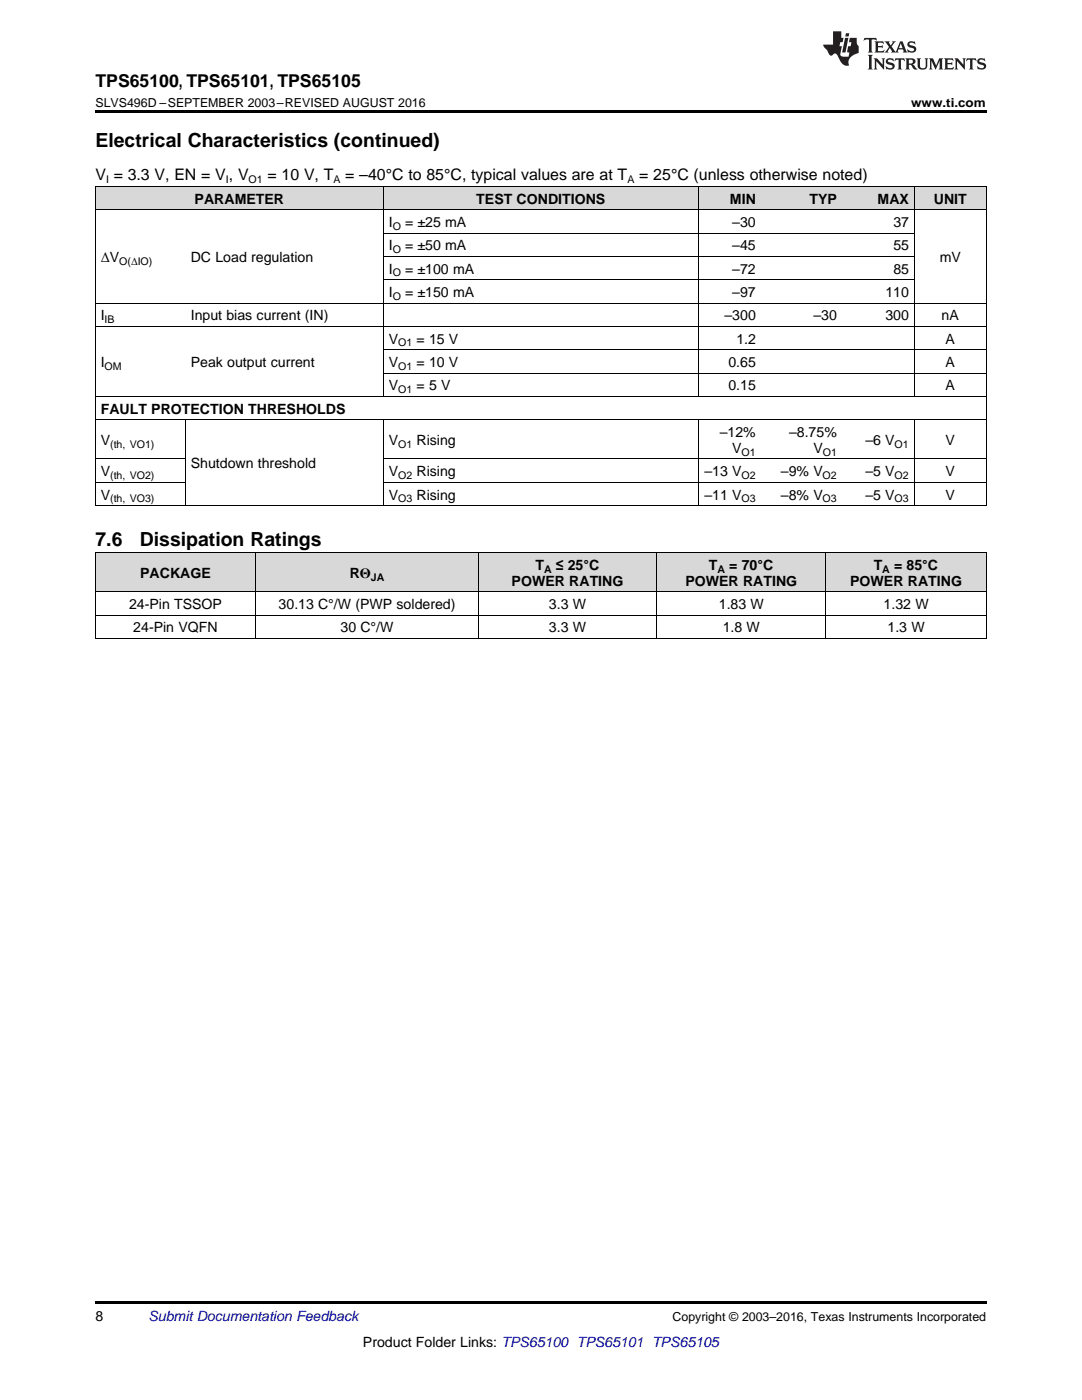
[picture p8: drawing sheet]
<svg xmlns="http://www.w3.org/2000/svg" width="216mm" height="279mm" viewBox="0 0 216 279" stroke-linecap="round" stroke-linejoin="round" font-family="sans-serif">
<g fill="#d8d8d8">
<path d="M19 110.3h32v7.8h-32z"/>
<path d="M51 110.3h44.5v7.8h-44.5z"/>
<path d="M95.5 110.3h35.6v7.8h-35.6z"/>
<path d="M131.1 110.3h33.7v7.8h-33.7z"/>
<path d="M164.8 110.3h32v7.8h-32z"/>
<path d="M19 37.3h18v4.6h-18z"/>
<path d="M37 37.3h39.5v4.6h-39.5z"/>
<path d="M76.5 37.3h62.8v4.6h-62.8z"/>
<path d="M139.3 37.3h12.6v4.6h-12.6z"/>
<path d="M151.9 37.3h16.2v4.6h-16.2z"/>
<path d="M168.1 37.3h14.4v4.6h-14.4z"/>
<path d="M182.5 37.3h14.3v4.6h-14.3z"/>
</g>
<path d="M19 22h177.8v.5h-177.8zM19 127.4l.2 .1zM95.4 127.4l.1 .1zM131 127.4l.1 .1zM164.7 127.4l.1 .1zM196.7 127.4l.1 .1zM19 259.7h177.8v.5h-177.8z" fill="#000"/>
<g fill="none" stroke="#000" stroke-width=".2">
<path d="M19 37.2h177.8M19.1 37.2v63.8M76.5 37.2v42M139.3 37.2v42M182.4 37.2v42M196.8 37.2v63.8M19 41.9h177.8M76.5 55.8h106M76.5 51.2h106M76.5 46.5h106M19 79.1h177.8M19 65.1h177.8"/>
<path d="M19 60.5h177.8M76.5 74.5h120.3M76.5 69.8h120.3M19 96.3h18M19 91.6h18M19 83.8h177.8M37 83.8v17.2M76.5 83.8v17.2M76.5 96.3h120.3M76.5 91.6h120.3M139.3 83.8v17.2M182.4 83.8v17.2"/>
<path d="M19 118.1h177.8M19 110.3h177.8M19 100.9h177.8M19.1 110.3v17.2M51 110.3v17.2M95.4 110.3v17.2M131 110.3v17.2M164.8 110.3v17.2M196.8 110.3v17.2M19 127.4h177.8M19 122.7h177.8"/>
</g>
<g fill="#231f20">
<path d="M172.5 7.6l-.1 .5 .4-.2h.6v.1v2.1l-.2 .4h.9l-.2-.4v-2.1l.1-.1h.5l.5 .2-.2-.5zM174.5 8.3l.2 .3v1.5l-.2 .4h1.8l.2-.6a1.04 1.04 0 0 1-1.3 .2v-.7h.6l.3 .2v-.6l-.3 .2h-.6v-.6l.8-.1 .4 .3-.2-.5zM176.5 8.3l.9 1.1-.9 1.1h.8l-.2-.2 .4-.7 .5 .7-.2 .2h1.5l-.2-.2 .2-.4h.9l.1 .4-.2 .2h1l-.3-.3-.7-1.9h-.5l-.9 2-.8-1 .9-1h-.8l.1 .3-.4 .5-.3-.6 .1-.2zM179.7 8.6l.4 1h-.7zM181.3 8.4a.63 .63 0 0 0-.2 .7 .63 .63 0 0 0 .6 .4l.6 .2 .1 .2a.75 .75 0 0 1-.7 .4 .75 .75 0 0 1-.6-.5l.1 .7 .1-.1a1.11 1.11 0 0 0 1.5-.6 1.13 1.13 0 0 0-1.2-.8l-.1-.4a1.04 1.04 0 0 1 1.2 .2l-.2-.5-.2 .1-.4-.2zM173.2 10.9l.2 .4v2.2l-.2 .4h1l-.3-.4v-2.2l.3-.4zM174.3 11.6l.3 .4v1.5l-.3 .4h.8l-.2-.4v-1.3l1.5 1.7v-1.9l.2-.4h-.7l.2 .4v.9l-1.1-1.3zM177 11.8a.62 .62 0 0 0-.2 .7 .62 .62 0 0 0 .6 .4l.6 .1 .1 .3a.76 .76 0 0 1-.7 .3 .76 .76 0 0 1-.7-.4l.2 .7 .1-.1a1.11 1.11 0 0 0 1.5-.6 1.13 1.13 0 0 0-1.2-.8l-.1-.4a1.04 1.04 0 0 1 1.2 .2l-.2-.6-.2 .1-.5-.1zM178.7 11.6l-.2 .6a.61 .61 0 0 1 .8-.3v1.6l-.2 .4h.9l-.2-.4v-1.6a.63 .63 0 0 1 .7 .3l-.1-.6zM180.6 11.6l.3 .4v1.5l-.3 .4h1l-.2-.2-.1-.8 .6 .2a.76 .76 0 0 0 1.2 .7l-1-1a.58 .58 0 0 0 .6-.5 .58 .58 0 0 0-.5-.6zM181.4 11.9h.1a.45 .45 0 0 1 .5 .1 .45 .45 0 0 1 .1 .5l-.8 .2zM182.9 11.6l.2 .2a2.17 2.17 0 0 0 .3 1.9 .99 .99 0 0 0 1.6-.6v-1.1l.2-.4h-.7l.2 .2a1.92 1.92 0 0 1-.2 1.8 .6 .6 0 0 1-.9-.5v-1.1l.2-.4zM185.4 11.6l.2 .4v1.5l-.2 .4h.7l-.2-.4v-1.4l.8 1.8 .8-1.8v1.4l-.2 .4h.9l-.2-.4v-1.5l.2-.4h-.8l-.6 1.5-.6-1.5zM188.4 11.6l.2 .4v1.5l-.2 .4h1.8l.1-.6a1.04 1.04 0 0 1-1.2 .1v-.6h.5l.4 .2v-.6l-.4 .2h-.5v-.7h.8l.3 .3-.1-.6zM190.5 11.6l.2 .4v1.5l-.2 .4h.7l-.2-.4v-1.3l1.5 1.7v-1.9l.2-.4h-.7l.2 .4v.9l-1.1-1.3zM192.9 11.6l-.1 .6a.61 .61 0 0 1 .7-.3l.1 1.6-.3 .4h1l-.3-.4 .1-1.6a.63 .63 0 0 1 .7 .3l-.1-.6zM195.2 11.8a.62 .62 0 0 0-.2 .7 .62 .62 0 0 0 .6 .4l.6 .1 .1 .3a.76 .76 0 0 1-.7 .3 .76 .76 0 0 1-.6-.4l.1 .7 .1-.1a1.11 1.11 0 0 0 1.6-.6 1.13 1.13 0 0 0-1.3-.8l-.1-.4a1.04 1.04 0 0 1 1.2 .2l-.1-.6-.2 .1-.5-.1z"/>
<path d="M166.2 6.3v2.6h-1.9v.4l.8 .9a.91 .91 0 0 0 1 .8 .56 .56 0 0 1 .5-.3 .56 .56 0 0 1 .5 .3l.4 .8a1.53 1.53 0 0 0 1.9 1.2 1.54 1.54 0 0 1 1-2.1l.9-.3v-1.4a1.52 1.52 0 0 1-.4-1.6h-1.3l-.2 .8h.5l-.2 .8h-.5l-.1 1v.2l.4 .1-.2 .8a1.93 1.93 0 0 1-1.6-.3l.3-1.8h-.5l.2-.8h.4l.2-.8h-.4v-1.3zM168.6 7.6l-.6 2.9h.7l.6-2.9zM168.8 6.6l-.1 .7h.6l.2-.7z"/>
</g>
<g font-size="3.9">
<text x="19" y="29.3">Electrical Characteristics (continued)</text>
<text x="19" y="109">7.6</text>
<text x="27.9" y="109">Dissipation Ratings</text>
</g>
<text font-size="3.5" x="19" y="17.3">TPS65100, TPS65101, TPS65105</text>
<g font-size="3.2">
<text x="19" y="36">V = 3.3 V, EN = V , V</text>
<text x="53.4" y="36">= 10 V, T</text>
<text x="68.9" y="36">= –40°C to 85°C, typical values are at T</text>
<text x="127.5" y="36">= 25°C (unless otherwise noted)</text>
</g>
<g font-size="2.8">
<text x="38.8" y="40.6">PARAMETER</text>
<text x="95" y="40.6">TEST CONDITIONS</text>
<text x="145.7" y="40.6">MIN</text>
<text x="161.5" y="40.6">TYP</text>
<text x="175.1" y="40.6">MAX</text>
<text x="186.3" y="40.6">UNIT</text>
<text x="77.6" y="45.3">I</text>
<text x="80.8" y="45.3">= ±25 mA</text>
<text x="146.1" y="45.3">–30</text>
<text x="178.3" y="45.3">37</text>
<text x="20.1" y="52.3">ΔV</text>
<text x="38.1" y="52.3">DC Load regulation</text>
<text x="77.6" y="50">I</text>
<text x="80.8" y="50">= ±50 mA</text>
<text x="146.1" y="50">–45</text>
<text x="178.3" y="50">55</text>
<text x="187.5" y="52.3">mV</text>
<text x="77.6" y="54.6">I</text>
<text x="77.6" y="59.3">I</text>
<text x="80.8" y="54.6">= ±100 mA</text>
<text x="80.8" y="59.3">= ±150 mA</text>
<text x="146.1" y="54.6">–72</text>
<text x="146.1" y="59.3">–97</text>
<text x="176.7" y="59.3">110</text>
<text x="178.3" y="54.6">85</text>
<text x="20.1" y="63.9">I</text>
<text x="38.1" y="63.9">Input bias current (IN)</text>
<text x="144.6" y="63.9">–300</text>
<text x="162.3" y="63.9">–30</text>
<text x="176.7" y="63.9">300</text>
<text x="187.9" y="63.9">nA</text>
<text x="77.6" y="68.6">V</text>
<text x="83.1" y="68.6">= 15 V</text>
<text x="146.9" y="68.6">1.2</text>
<text x="188.7" y="68.6">A</text>
<text x="20.1" y="73.2">I</text>
<text x="38.1" y="73.2">Peak output current</text>
<text x="77.6" y="73.2">V</text>
<text x="77.6" y="77.9">V</text>
<text x="83.1" y="73.2">= 10 V</text>
<text x="83.1" y="77.9">= 5 V</text>
<text x="145.3" y="73.2">0.65</text>
<text x="145.3" y="77.9">0.15</text>
<text x="188.7" y="73.2">A</text>
<text x="188.7" y="77.9">A</text>
<text x="20.1" y="82.5">FAULT PROTECTION THRESHOLDS</text>
<text x="20.1" y="88.8">V</text>
<text x="77.6" y="88.8">V</text>
<text x="83.1" y="88.8">Rising</text>
<text x="143.6" y="87.2">–12%</text>
<text x="157.4" y="87.2">–8.75%</text>
<text x="172.7" y="88.8">–6 V</text>
<text x="188.7" y="88.8">V</text>
<text x="20.1" y="95">V</text>
<text x="38.1" y="93.5">Shutdown threshold</text>
<text x="77.6" y="95">V</text>
<text x="83.1" y="95">Rising</text>
<text x="140.6" y="95">–13 V</text>
<text x="146.1" y="90.4">V</text>
<text x="155.8" y="95">–9% V</text>
<text x="162.3" y="90.4">V</text>
<text x="172.7" y="95">–5 V</text>
<text x="188.7" y="95">V</text>
<text x="20.1" y="99.7">V</text>
<text x="77.6" y="99.7">V</text>
<text x="83.1" y="99.7">Rising</text>
<text x="140.6" y="99.7">–11 V</text>
<text x="155.8" y="99.7">–8% V</text>
<text x="172.7" y="99.7">–5 V</text>
<text x="188.7" y="99.7">V</text>
<text x="106.9" y="113.7">T</text>
<text x="110.9" y="113.7">≤ 25°C</text>
<text x="141.5" y="113.7">T</text>
<text x="145.5" y="113.7">= 70°C</text>
<text x="174.3" y="113.7">T</text>
<text x="178.4" y="113.7">= 85°C</text>
<text x="28" y="115.3">PACKAGE</text>
<text x="69.8" y="115.3">RΘ</text>
<text x="102.1" y="116.9">POWER RATING</text>
<text x="136.8" y="116.9">POWER RATING</text>
<text x="169.7" y="116.9">POWER RATING</text>
<text x="25.8" y="121.5">24-Pin TSSOP</text>
<text x="55.6" y="121.5">30.13 C°/W (PWP soldered)</text>
<text x="109.5" y="121.5">3.3 W</text>
<text x="143.4" y="121.5">1.83 W</text>
<text x="176.3" y="121.5">1.32 W</text>
<text x="26.6" y="126.2">24-Pin VQFN</text>
<text x="67.9" y="126.2">30 C°/W</text>
<text x="109.5" y="126.2">3.3 W</text>
<text x="144.2" y="126.2">1.8 W</text>
<text x="177.1" y="126.2">1.3 W</text>
<text x="19" y="263.6">8</text>
<text x="72.4" y="268.9">Product Folder Links: TPS65100 TPS65101 TPS65105</text>
</g>
<text font-size="2.8" fill="#0000c8" x="29.6" y="263.6">Submit Documentation Feedback</text>
<g font-size="2.5">
<text x="19" y="21.4">SLVS496D –SEPTEMBER 2003–REVISED AUGUST 2016</text>
<text x="181.8" y="21.4">www.ti.com</text>
<text x="134.2" y="263.6">Copyright © 2003–2016, Texas Instruments Incorporated</text>
</g>
<g font-size="2.1">
<text x="21.2" y="36.6">I</text>
<text x="45.1" y="36.6">I</text>
<text x="49.6" y="36.6">O1</text>
<text x="66.5" y="36.6">A</text>
<text x="125.2" y="36.6">A</text>
<text x="78.4" y="45.9">O</text>
<text x="23.8" y="52.8">O(ΔIO)</text>
<text x="78.4" y="50.5">O</text>
<text x="78.4" y="55.2">O</text>
<text x="78.4" y="59.8">O</text>
<text x="20.9" y="64.5">IB</text>
<text x="79.4" y="69.1">O1</text>
<text x="20.9" y="73.8">OM</text>
<text x="79.4" y="73.8">O1</text>
<text x="79.4" y="78.5">O1</text>
<text x="22" y="89.4">(th, VO1)</text>
<text x="79.4" y="89.4">O1</text>
<text x="178.5" y="89.4">O1</text>
<text x="22" y="95.6">(th, VO2)</text>
<text x="79.4" y="95.6">O2</text>
<text x="148" y="95.6">O2</text>
<text x="148" y="90.9">O1</text>
<text x="164.1" y="95.6">O2</text>
<text x="164.2" y="90.9">O1</text>
<text x="178.5" y="95.6">O2</text>
<text x="22" y="100.3">(th, VO3)</text>
<text x="79.4" y="100.3">O3</text>
<text x="148" y="100.3">O3</text>
<text x="164.1" y="100.3">O3</text>
<text x="178.5" y="100.3">O3</text>
<text x="74" y="115.9">JA</text>
<text x="108.5" y="114.3">A</text>
<text x="143.2" y="114.3">A</text>
<text x="176" y="114.3">A</text>
</g>
</svg>
